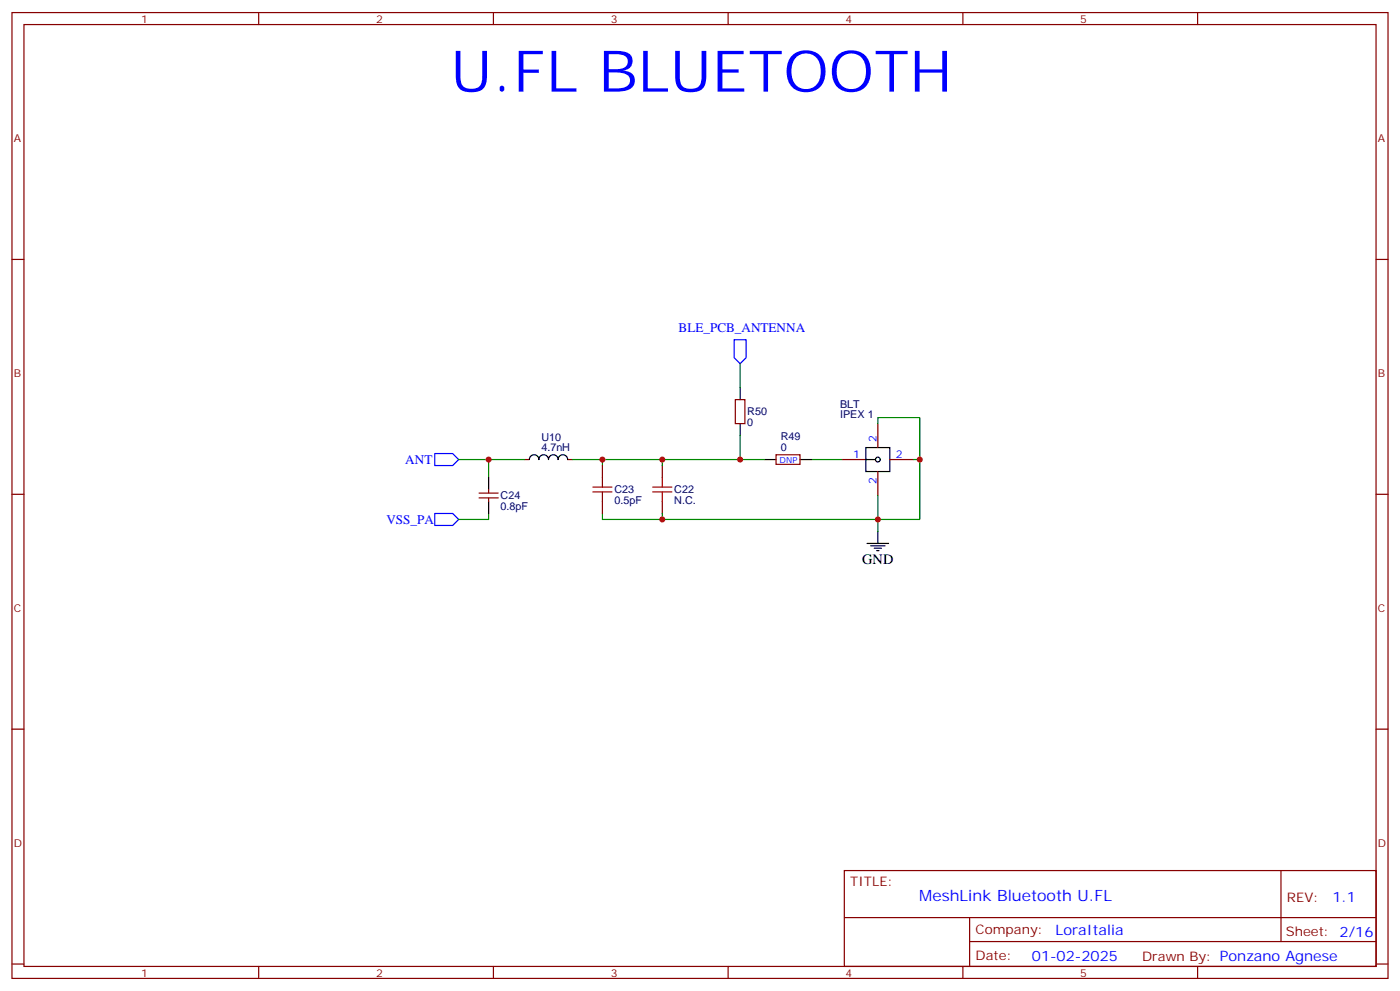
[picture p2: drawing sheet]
<svg xmlns="http://www.w3.org/2000/svg" width="412mm" height="292mm" viewBox="0 0 412 292" stroke-linecap="round" stroke-linejoin="round" font-family="sans-serif">
<g fill="none" stroke="#000" stroke-width=".35">
<path d="M218 114.1v3.6M155.9 135.3a1.41 1.41 0 0 1 1.4-1.4 1.41 1.41 0 0 1 1.4 1.4 1.41 1.41 0 0 1 1.5-1.4 1.41 1.41 0 0 1 1.4 1.4 1.41 1.41 0 0 1 1.4-1.4 1.41 1.41 0 0 1 1.4 1.4 1.41 1.41 0 0 1 1.4-1.4 1.41 1.41 0 0 1 1.4 1.4M218 124.7v3.5M225.1 135.3h3.5M235.7 135.3h3.5M255.1 131.8h7v7h-7zM255.1 135.3h2.8M143.9 140.6v3.5M143.9 147.6v3.6M255.4 160h6.4M258.6 156.5v3.5M256.5 160.7h4.2"/>
<path d="M257.5 161.4h2.1M258.2 162.1h.7"/>
<circle cx="258.6" cy="135.3" r=".71"/>
</g>
<g fill="none" stroke="#870000" stroke-width=".35">
<path d="M3.5 3.7h405.4v284.3h-405.4zM7.1 7.2h398.2v277.3h-398.2zM76.2 3.7v3.5M145.3 3.7v3.5M214.5 3.7v3.5M283.6 3.7v3.5M352.8 3.7v3.5M3.5 76.4h3.6M405.3 76.4h3.6M216.6 117.7h2.8v7h-2.8zM154.5 135.3h1.4M167.2 135.3h1.4"/>
<path d="M177.4 137.1v3.5M195.1 137.1v3.5M228.6 133.9h7.1v2.8h-7.1zM248 135.3h7.1M258.6 124.7v7.1M258.6 138.8v7.1M262.1 135.3h7.1M3.5 145.5h3.6M141.1 146.6h5.7M141.1 145.2h5.7M143.9 144.1v1.1M143.9 146.6v1"/>
<path d="M177.4 147.6v3.6M195.1 147.6v3.6M405.3 145.5h3.6M3.5 214.7h3.6M405.3 214.7h3.6M248.7 256.3h156.6v28.2h-156.6zM377.3 256.3v20.9M248.7 270.1h156.5M285.6 277.2h119.6M285.6 270.1v14.2M3.5 283.8h3.6M76.2 284.5v3.5"/>
<path d="M145.3 284.5v3.5M214.5 284.5v3.5M283.6 284.5v3.5M352.8 284.5v3.5M405.3 283.8h3.6"/>
</g>
<path d="M216.3 100h3.5v5.3l-1.8 1.8-1.7-1.8zM128.1 133.5h5.2l1.8 1.8-1.8 1.8h-5.2zM128.1 151.2h5.2l1.8 1.7-1.8 1.8h-5.2z" fill="none" stroke="#00f" stroke-width=".35"/>
<g fill="none" stroke="#008700" stroke-width=".35">
<path d="M218 107.1v7M135.1 135.3h19.4M143.9 135.3v5.3M168.6 135.3h8.8v1.8M177.4 135.3h17.7v1.8M195.1 135.3h30M218 128.2v7.1M239.2 135.3h8.8M258.6 124.7v-1.8h12.3v30h-12.3v3.6M269.2 135.3h1.7M143.9 151.2v1.7h-8.8M195.1 151.2v1.7"/>
<path d="M258.6 145.9v7h-81.2v-1.7"/>
</g>
<path d="M174.6 144.8h5.7M174.6 143.4h5.7M177.4 140.6v2.8M177.4 144.8v2.8M192.3 144.8h5.6M192.3 143.4h5.6M195.1 140.6v2.8M195.1 144.8v2.8" fill="none" stroke="#a10000" stroke-width=".35"/>
<g fill="#c00">
<circle cx="143.9" cy="135.3" r=".88"/>
<circle cx="195.1" cy="152.9" r=".88"/>
<circle cx="177.4" cy="135.3" r=".88"/>
<circle cx="195.1" cy="135.3" r=".88"/>
<circle cx="218" cy="135.3" r=".88"/>
<circle cx="258.6" cy="152.9" r=".88"/>
<circle cx="270.9" cy="135.3" r=".88"/>
</g>
<text font-size="16.9" fill="#00f" x="132.7" y="27">U.FL BLUETOOTH</text>
<text font-size="4.6" fill="#00f" x="270.8" y="265.3">MeshLink Bluetooth U.FL</text>
<text font-size="4.2" x="254" y="166.1">GND</text>
<g font-size="4.2" fill="#00f">
<text x="392.5" y="265.6">1.1</text>
<text x="310.9" y="275.1">LoraItalia</text>
<text x="304" y="282.9">01-02-2025</text>
</g>
<g font-size="3.9" fill="#00f">
<text x="199.9" y="97.8">BLE_PCB_ANTENNA</text>
<text x="119.4" y="136.6">ANT</text>
<text x="113.8" y="154.2">VSS_PA</text>
</g>
<g font-size="3.9" fill="#800">
<text x="250.5" y="260.9">TITLE:</text>
<text x="379.1" y="265.6">REV:</text>
<text x="287.4" y="275.1">Company:</text>
<text x="378.7" y="275.7">Sheet: 2/16</text>
<text x="287.4" y="282.8">Date:</text>
<text x="336.4" y="282.8">Drawn By: Ponzano Agnese</text>
</g>
<g font-size="3.2" fill="#800">
<text x="41.6" y="6.7">1</text>
<text x="110.8" y="6.7">2</text>
<text x="179.9" y="6.7">3</text>
<text x="249.1" y="6.7">4</text>
<text x="318.2" y="6.7">5</text>
<text x="4.1" y="41.8">A</text>
<text x="405.9" y="41.8">A</text>
<text x="4.1" y="110.9">B</text>
<text x="405.9" y="110.9">B</text>
<text x="4.1" y="180.1">C</text>
<text x="405.9" y="180.1">C</text>
<text x="4.1" y="249.2">D</text>
<text x="405.9" y="249.2">D</text>
<text x="41.6" y="287.5">1</text>
<text x="110.8" y="287.5">2</text>
<text x="179.9" y="287.5">3</text>
<text x="249.1" y="287.5">4</text>
<text x="318.2" y="287.5">5</text>
</g>
<g font-size="3.2" fill="#000080">
<text x="220.1" y="125.5">0</text>
<text x="220.1" y="122.3">R50</text>
<text x="247.5" y="123.1">IPEX 1</text>
<text x="247.5" y="120">BLT</text>
<text x="159.5" y="129.7">U10</text>
<text x="230" y="129.6">R49</text>
<text x="159.5" y="132.8">4.7nH</text>
<text x="230" y="132.8">0</text>
<text x="147.5" y="147">C24</text>
<text x="181" y="148.4">0.5pF</text>
<text x="181" y="145.3">C23</text>
<text x="198.6" y="148.4">N.C.</text>
<text x="198.6" y="145.3">C22</text>
<text x="147.5" y="150.2">0.8pF</text>
</g>
<g font-size="3.2" fill="#00f">
<text x="258.2" y="130" transform="rotate(-90 258.2 130)">2</text>
<text x="251.3" y="134.9">1</text>
<text x="263.9" y="134.9">2</text>
<text x="258.2" y="142.6" transform="rotate(-90 258.2 142.6)">2</text>
</g>
<text font-size="2.5" fill="#00f" x="229.7" y="136.3">DNP</text>
</svg>
